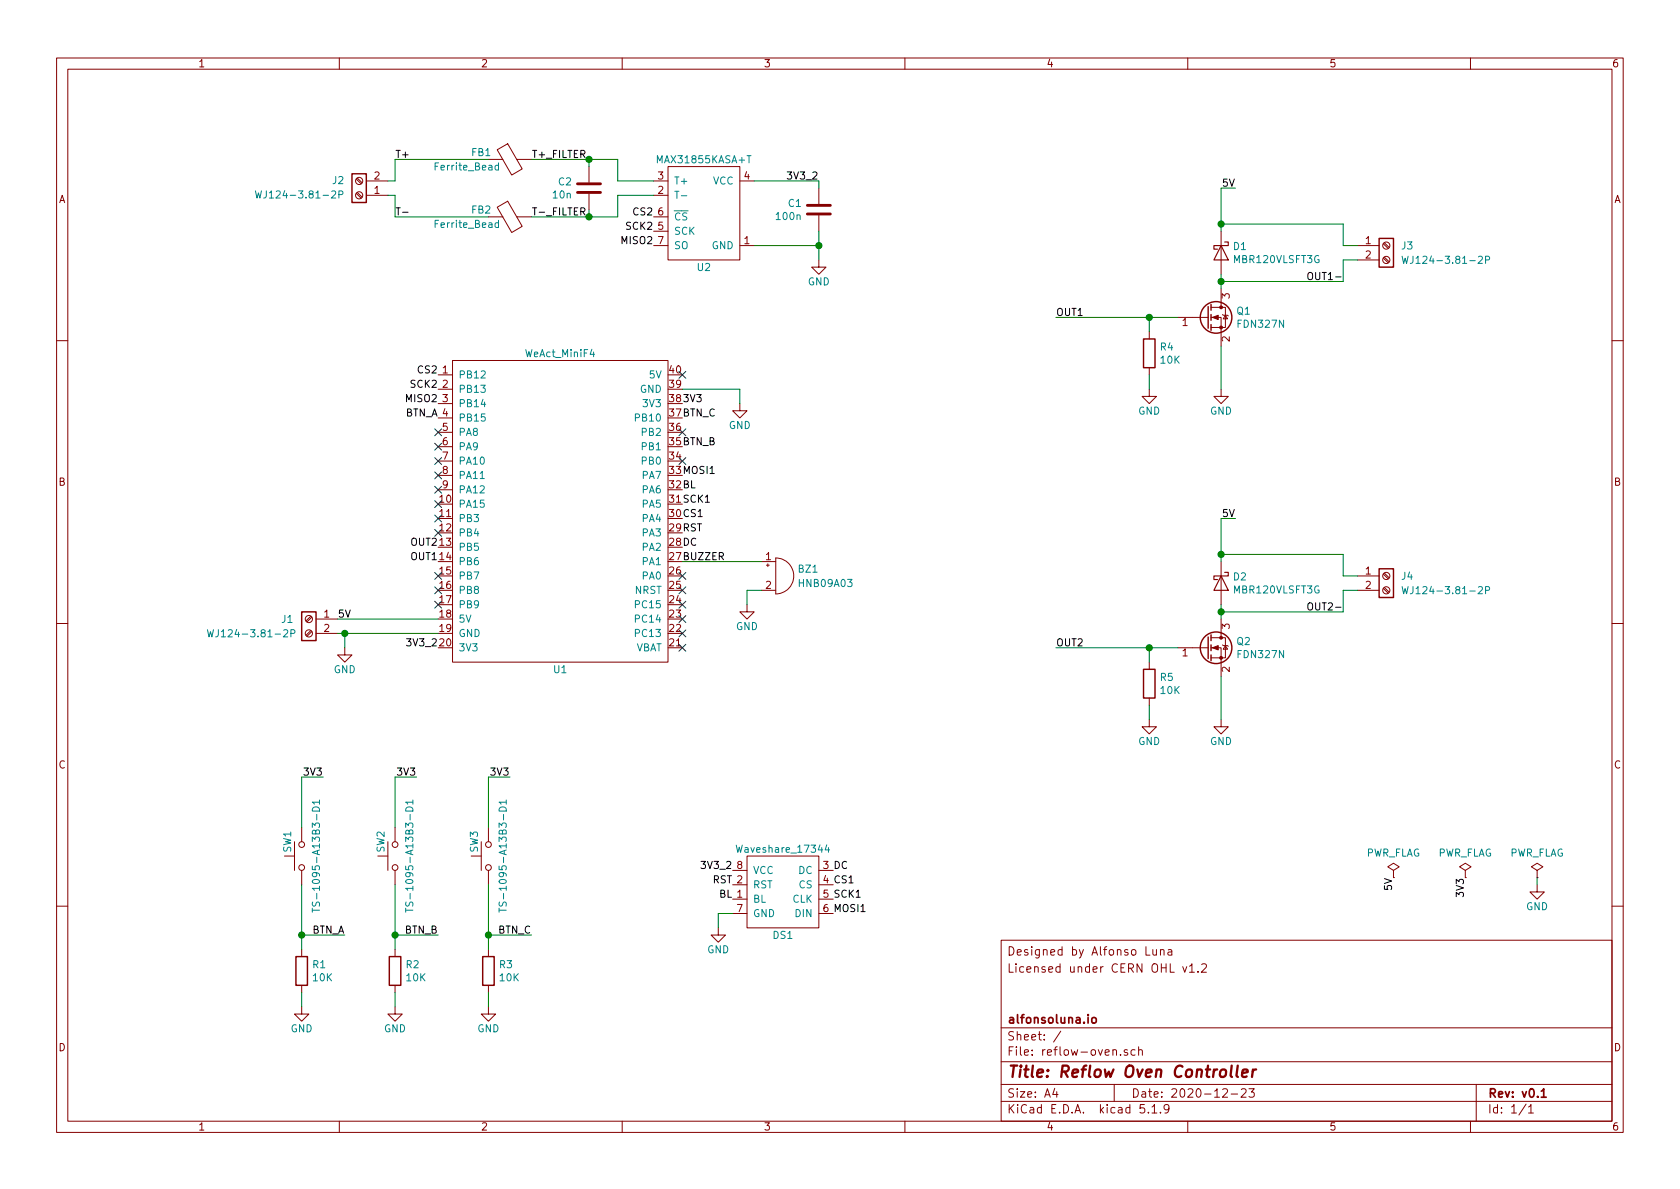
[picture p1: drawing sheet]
EESchema Schematic File Version 4
EELAYER 30 0
EELAYER END
$Descr A4 11693 8268
encoding utf-8
Sheet 1 1
Title "Reflow Oven Controller"
Date "2020-12-23"
Rev "v0.1"
Comp "alfonsoluna.io"
Comment1 ""
Comment2 ""
Comment3 "Licensed under CERN OHL v1.2"
Comment4 "Designed by Alfonso Luna"
$EndDescr
$Comp
L _AKL_Module:Waveshare_17344 DS1
U 1 1
P 5450 6200
F 0 "DS1" H 5450 5900 50  0000 C CNN
F 1 "Waveshare_17344" H 5450 6500 50  0000 C CNN
F 2 "_AKL_Module:Waveshare_17344" H 5450 6600 50  0001 C CNN
F 3 "https://www.waveshare.com/2inch-lcd-module.htm" H 5550 6600 50  0001 C CNN
F 4 "Waveshare_17344" H 5450 6700 50  0001 C CNN "MPN"
	1    5450 6200
	1    0    0    -1  
$EndComp
$Comp
L _AKL_Module:WeAct_MiniF4 U1
U 1 1
P 3900 3550
F 0 "U1" H 3900 2450 50  0000 C CNN
F 1 "WeAct_MiniF4" H 3900 4650 50  0000 C CNN
F 2 "_AKL_Module:WeAct_MiniF4" H 3900 4750 50  0001 C CNN
F 3 "https://github.com/WeActTC/MiniF4-STM32F4x1" H 3800 2250 50  0001 C CNN
F 4 "WeAct_MiniF4_STM32F411CEU6" H 3900 4750 50  0001 C CNN "MPN"
	1    3900 3550
	1    0    0    -1  
$EndComp
$Comp
L _AKL_Switch:TS-1095-A13B3-D1 SW1
U 1 1
P 2100 5950
F 0 "SW1" H 2200 6050 50  0000 C CNN
F 1 "TS-1095-A13B3-D1" H 2100 5850 50  0000 C CNN
F 2 "Button_Switch_THT:SW_PUSH_6mm_H9.5mm" H 2100 6150 50  0001 C CNN
F 3 "https://lcsc.com/product-detail/Tactile-Switches_Yuandi-TS-1095-A13B3-D1_C493018.html" H 2100 6150 50  0001 C CNN
F 4 "TS-1095-A13B3-D1" H 2100 6250 50  0001 C CNN "MPN"
	1    2100 5950
	0    -1   -1   0   
$EndComp
$Comp
L _AKL_Switch:TS-1095-A13B3-D1 SW2
U 1 1
P 2750 5950
F 0 "SW2" H 2850 6050 50  0000 C CNN
F 1 "TS-1095-A13B3-D1" H 2750 5850 50  0000 C CNN
F 2 "Button_Switch_THT:SW_PUSH_6mm_H9.5mm" H 2750 6150 50  0001 C CNN
F 3 "https://lcsc.com/product-detail/Tactile-Switches_Yuandi-TS-1095-A13B3-D1_C493018.html" H 2750 6150 50  0001 C CNN
F 4 "TS-1095-A13B3-D1" H 2750 6250 50  0001 C CNN "MPN"
	1    2750 5950
	0    -1   -1   0   
$EndComp
$Comp
L _AKL_Switch:TS-1095-A13B3-D1 SW3
U 1 1
P 3400 5950
F 0 "SW3" H 3500 6050 50  0000 C CNN
F 1 "TS-1095-A13B3-D1" H 3400 5850 50  0000 C CNN
F 2 "Button_Switch_THT:SW_PUSH_6mm_H9.5mm" H 3400 6150 50  0001 C CNN
F 3 "https://lcsc.com/product-detail/Tactile-Switches_Yuandi-TS-1095-A13B3-D1_C493018.html" H 3400 6150 50  0001 C CNN
F 4 "TS-1095-A13B3-D1" H 3400 6250 50  0001 C CNN "MPN"
	1    3400 5950
	0    -1   -1   0   
$EndComp
$Comp
L _AKL_Speaker:HNB09A03 BZ1
U 1 1
P 5400 4000
F 0 "BZ1" H 5550 4050 50  0000 L CNN
F 1 "HNB09A03" H 5550 3950 50  0000 L CNN
F 2 "_AKL_Speaker:HNB09A03" H 5400 4300 50  0001 C CNN
F 3 "https://lcsc.com/product-detail/Buzzers_Jiangsu-Huaneng-Elec-HNB09A03_C96102.html" V 5375 4100 50  0001 C CNN
F 4 "HNB09A03" H 5400 4200 50  0001 C CNN "MPN"
	1    5400 4000
	1    0    0    -1  
$EndComp
$Comp
L _AKL_IC:MAX31855KASA+T U2
U 1 1
P 4900 1450
F 0 "U2" H 4900 1050 50  0000 C CNN
F 1 "MAX31855KASA+T" H 4900 1800 50  0000 C CNN
F 2 "Package_SO:SOIC-8_3.9x4.9mm_P1.27mm" H 4900 950 50  0001 C CIN
F 3 "https://lcsc.com/product-detail/Interface-ICs_Maxim-Integrated_MAX31855KASA-T_Maxim-Integrated-MAX31855KASA-T_C52028.html" H 5150 1900 50  0001 C CNN
F 4 "MAX31855KASA+T" H 4900 1050 50  0001 C CNN "MPN"
	1    4900 1450
	-1   0    0    -1  
$EndComp
$Comp
L _AKL_Capacitor_603:100n C1
U 1 1
P 5700 1450
F 0 "C1" H 5815 1496 50  0000 L CNN
F 1 "100n" H 5815 1405 50  0000 L CNN
F 2 "Capacitor_SMD:C_0603_1608Metric" H 5738 1300 50  0001 C CNN
F 3 "https://lcsc.com/product-detail/Multilayer-Ceramic-Capacitors-MLCC-SMD-SMT_SAMSUNG_CL10B104KB8NNNC_100nF-104-10-50V_C1591.html" H 5700 1450 50  0001 C CNN
F 4 "CL10B104KB8NNNC" H 5700 1450 50  0001 C CNN "MPN"
	1    5700 1450
	-1   0    0    -1  
$EndComp
$Comp
L _AKL_Capacitor_603:10n C2
U 1 1
P 4100 1300
F 0 "C2" H 4215 1346 50  0000 L CNN
F 1 "10n" H 4215 1255 50  0000 L CNN
F 2 "Capacitor_SMD:C_0603_1608Metric" H 4138 1150 50  0001 C CNN
F 3 "https://lcsc.com/product-detail/Multilayer-Ceramic-Capacitors-MLCC-SMD-SMT_SAMSUNG_CL10B103KB8NNNC_10nF-103-10-50V_C1589.html" H 4100 1300 50  0001 C CNN
F 4 "CL10B103KB8NNNC" H 4100 1300 50  0001 C CNN "MPN"
	1    4100 1300
	-1   0    0    -1  
$EndComp
$Comp
L power:GND #PWR01
U 1 1
P 5700 1800
F 0 "#PWR01" H 5700 1550 50  0001 C CNN
F 1 "GND" H 5700 1650 50  0000 C CNN
F 2 "" H 5700 1800 50  0001 C CNN
F 3 "" H 5700 1800 50  0001 C CNN
	1    5700 1800
	-1   0    0    -1  
$EndComp
Wire Wire Line
	5250 1250 5700 1250
Wire Wire Line
	5700 1250 5700 1300
Wire Wire Line
	5700 1600 5700 1700
Wire Wire Line
	5250 1700 5700 1700
Connection ~ 5700 1700
Wire Wire Line
	5700 1700 5700 1800
Text Label 5700 1250 2    50   ~ 0
3V3_2
Wire Wire Line
	4550 1350 4300 1350
Wire Wire Line
	4300 1350 4300 1500
Wire Wire Line
	4300 1500 4100 1500
Wire Wire Line
	4100 1500 4100 1450
Wire Wire Line
	4300 1250 4300 1100
Wire Wire Line
	4300 1100 4100 1100
Wire Wire Line
	4100 1100 4100 1150
Wire Wire Line
	4550 1250 4300 1250
$Comp
L Device:Ferrite_Bead FB1
U 1 1
P 3550 1100
F 0 "FB1" V 3500 1300 50  0000 C CNN
F 1 "Ferrite_Bead" V 3600 1400 50  0000 C CNN
F 2 "Inductor_SMD:L_0603_1608Metric" V 3480 1100 50  0001 C CNN
F 3 "DNP" H 3550 1100 50  0001 C CNN
F 4 "DNP" V 3550 1100 50  0001 C CNN "MPN"
	1    3550 1100
	0    -1   1    0   
$EndComp
$Comp
L Device:Ferrite_Bead FB2
U 1 1
P 3550 1500
F 0 "FB2" V 3500 1700 50  0000 C CNN
F 1 "Ferrite_Bead" V 3600 1800 50  0000 C CNN
F 2 "Inductor_SMD:L_0603_1608Metric" V 3480 1500 50  0001 C CNN
F 3 "DNP" H 3550 1500 50  0001 C CNN
F 4 "DNP" V 3550 1500 50  0001 C CNN "MPN"
	1    3550 1500
	0    -1   1    0   
$EndComp
Wire Wire Line
	3700 1100 4100 1100
Connection ~ 4100 1100
Wire Wire Line
	4100 1500 3700 1500
Connection ~ 4100 1500
Wire Wire Line
	3400 1100 2750 1100
Wire Wire Line
	3400 1500 2750 1500
Text Label 4550 1500 2    50   ~ 0
CS2
Text Label 4550 1600 2    50   ~ 0
SCK2
Text Label 4550 1700 2    50   ~ 0
MISO2
Text Label 2750 1500 0    50   ~ 0
T-
Text Label 3700 1100 0    50   ~ 0
T+_FILTER
Text Label 3700 1500 0    50   ~ 0
T-_FILTER
$Comp
L _AKL_Connector:WJ124-3.81-2P J1
U 1 1
P 2150 4300
F 0 "J1" H 2300 4300 50  0000 C CNN
F 1 "WJ124-3.81-2P" H 2550 4200 50  0000 C CNN
F 2 "_AKL_Connector:WJ124-3.81-2P" H 2150 4300 50  0001 C CNN
F 3 "https://lcsc.com/product-detail/Pluggable-System-Terminal-Block_Ningbo-Kangnex-Elec-WJ124-3-81-2P_C69811.html" H 2150 4300 50  0001 C CNN
F 4 "WJ124-3.81-2P" H 2150 4300 50  0001 C CNN "MPN"
	1    2150 4300
	-1   0    0    -1  
$EndComp
$Comp
L _AKL_Connector:WJ124-3.81-2P J4
U 1 1
P 9650 4000
F 0 "J4" H 9750 4000 50  0000 L CNN
F 1 "WJ124-3.81-2P" H 9750 3900 50  0000 L CNN
F 2 "_AKL_Connector:WJ124-3.81-2P" H 9650 4000 50  0001 C CNN
F 3 "https://lcsc.com/product-detail/Pluggable-System-Terminal-Block_Ningbo-Kangnex-Elec-WJ124-3-81-2P_C69811.html" H 9650 4000 50  0001 C CNN
F 4 "WJ124-3.81-2P" H 9650 4000 50  0001 C CNN "MPN"
	1    9650 4000
	1    0    0    -1  
$EndComp
Text Label 2350 4300 0    50   ~ 0
5V
$Comp
L _AKL_Transistor:FDN327N Q1
U 1 1
P 8400 2200
F 0 "Q1" H 8604 2246 50  0000 L CNN
F 1 "FDN327N" H 8604 2155 50  0000 L CNN
F 2 "Package_TO_SOT_SMD:SOT-23" H 8600 2300 50  0001 C CNN
F 3 "https://lcsc.com/product-detail/MOSFET_ON-Semiconductor-FDN327N_C154560.html" H 8400 2200 50  0001 C CNN
F 4 "FDN327N" H 8400 2200 50  0001 C CNN "MPN"
	1    8400 2200
	1    0    0    -1  
$EndComp
$Comp
L power:GND #PWR011
U 1 1
P 8500 2700
F 0 "#PWR011" H 8500 2450 50  0001 C CNN
F 1 "GND" H 8500 2550 50  0000 C CNN
F 2 "" H 8500 2700 50  0001 C CNN
F 3 "" H 8500 2700 50  0001 C CNN
	1    8500 2700
	1    0    0    -1  
$EndComp
Wire Wire Line
	8500 2400 8500 2700
Wire Wire Line
	8500 2000 8500 1950
Text Label 8600 1300 2    50   ~ 0
5V
Wire Wire Line
	2700 1250 2750 1250
Wire Wire Line
	2750 1250 2750 1100
Wire Wire Line
	2700 1350 2750 1350
Wire Wire Line
	2750 1350 2750 1500
Text Label 2750 1100 0    50   ~ 0
T+
$Comp
L _AKL_Connector:WJ124-3.81-2P J2
U 1 1
P 2500 1350
F 0 "J2" H 2600 1250 50  0000 L CNN
F 1 "WJ124-3.81-2P" H 2600 1350 50  0000 L CNN
F 2 "_AKL_Connector:WJ124-3.81-2P" H 2500 1350 50  0001 C CNN
F 3 "https://lcsc.com/product-detail/Pluggable-System-Terminal-Block_Ningbo-Kangnex-Elec-WJ124-3-81-2P_C69811.html" H 2500 1350 50  0001 C CNN
F 4 "WJ124-3.81-2P" H 2500 1350 50  0001 C CNN "MPN"
	1    2500 1350
	-1   0    0    1   
$EndComp
$Comp
L power:GND #PWR09
U 1 1
P 8000 2700
F 0 "#PWR09" H 8000 2450 50  0001 C CNN
F 1 "GND" H 8000 2550 50  0000 C CNN
F 2 "" H 8000 2700 50  0001 C CNN
F 3 "" H 8000 2700 50  0001 C CNN
	1    8000 2700
	1    0    0    -1  
$EndComp
Wire Wire Line
	8000 2600 8000 2700
Wire Wire Line
	8200 2200 8000 2200
Wire Wire Line
	8000 2200 8000 2300
Connection ~ 8000 2200
Text Label 7350 2200 0    50   ~ 0
OUT1
NoConn ~ 4750 4500
NoConn ~ 4750 4100
$Comp
L _AKL_Resistor_603:10K R4
U 1 1
P 8000 2450
F 0 "R4" H 8070 2496 50  0000 L CNN
F 1 "10K" H 8070 2405 50  0000 L CNN
F 2 "Resistor_SMD:R_0603_1608Metric" H 8000 2450 50  0001 C CNN
F 3 "https://lcsc.com/product-detail/Chip-Resistor-Surface-Mount_10KR-1002-1_C98220.html" H 8000 2450 50  0001 C CNN
F 4 "RC0603FR-0710KL" H 8000 2450 44  0001 C CNN "MPN"
	1    8000 2450
	1    0    0    -1  
$EndComp
Wire Wire Line
	7350 2200 8000 2200
Text Label 9350 1950 2    50   ~ 0
OUT1-
$Comp
L _AKL_Diode:MBR120VLSFT3G D1
U 1 1
P 8500 1750
F 0 "D1" V 8454 1829 50  0000 L CNN
F 1 "MBR120VLSFT3G" V 8545 1829 50  0000 L CNN
F 2 "_AKL_Diode:SOD-123FL" H 8500 1750 50  0001 C CNN
F 3 "https://lcsc.com/product-detail/_ON-Semiconductor-ON-MBR120VLSFT3G_C295749.html" H 8500 1750 50  0001 C CNN
F 4 "MBR120VLSFT3G" H 8500 1750 50  0001 C CNN "MPN"
	1    8500 1750
	0    1    1    0   
$EndComp
Wire Wire Line
	8500 1600 8500 1550
Wire Wire Line
	9350 1950 8500 1950
Connection ~ 8500 1950
Wire Wire Line
	8500 1950 8500 1900
Wire Wire Line
	9350 1800 9350 1950
Wire Wire Line
	8500 1550 9350 1550
Wire Wire Line
	9450 1800 9350 1800
Wire Wire Line
	9350 1700 9450 1700
Wire Wire Line
	9350 1550 9350 1700
$Comp
L _AKL_Connector:WJ124-3.81-2P J3
U 1 1
P 9650 1700
F 0 "J3" H 9750 1700 50  0000 L CNN
F 1 "WJ124-3.81-2P" H 9750 1600 50  0000 L CNN
F 2 "_AKL_Connector:WJ124-3.81-2P" H 9650 1700 50  0001 C CNN
F 3 "https://lcsc.com/product-detail/Pluggable-System-Terminal-Block_Ningbo-Kangnex-Elec-WJ124-3-81-2P_C69811.html" H 9650 1700 50  0001 C CNN
F 4 "WJ124-3.81-2P" H 9650 1700 50  0001 C CNN "MPN"
	1    9650 1700
	1    0    0    -1  
$EndComp
Wire Wire Line
	8500 1550 8500 1300
Connection ~ 8500 1550
Wire Wire Line
	8500 1300 8600 1300
$Comp
L _AKL_Transistor:FDN327N Q2
U 1 1
P 8400 4500
F 0 "Q2" H 8604 4546 50  0000 L CNN
F 1 "FDN327N" H 8604 4455 50  0000 L CNN
F 2 "Package_TO_SOT_SMD:SOT-23" H 8600 4600 50  0001 C CNN
F 3 "https://lcsc.com/product-detail/MOSFET_ON-Semiconductor-FDN327N_C154560.html" H 8400 4500 50  0001 C CNN
F 4 "FDN327N" H 8400 4500 50  0001 C CNN "MPN"
	1    8400 4500
	1    0    0    -1  
$EndComp
$Comp
L power:GND #PWR012
U 1 1
P 8500 5000
F 0 "#PWR012" H 8500 4750 50  0001 C CNN
F 1 "GND" H 8500 4850 50  0000 C CNN
F 2 "" H 8500 5000 50  0001 C CNN
F 3 "" H 8500 5000 50  0001 C CNN
	1    8500 5000
	1    0    0    -1  
$EndComp
Wire Wire Line
	8500 4700 8500 5000
Wire Wire Line
	8500 4300 8500 4250
Text Label 8600 3600 2    50   ~ 0
5V
$Comp
L power:GND #PWR010
U 1 1
P 8000 5000
F 0 "#PWR010" H 8000 4750 50  0001 C CNN
F 1 "GND" H 8000 4850 50  0000 C CNN
F 2 "" H 8000 5000 50  0001 C CNN
F 3 "" H 8000 5000 50  0001 C CNN
	1    8000 5000
	1    0    0    -1  
$EndComp
Wire Wire Line
	8000 4900 8000 5000
Wire Wire Line
	8200 4500 8000 4500
Wire Wire Line
	8000 4500 8000 4600
Connection ~ 8000 4500
Text Label 7350 4500 0    50   ~ 0
OUT2
$Comp
L _AKL_Resistor_603:10K R5
U 1 1
P 8000 4750
F 0 "R5" H 8070 4796 50  0000 L CNN
F 1 "10K" H 8070 4705 50  0000 L CNN
F 2 "Resistor_SMD:R_0603_1608Metric" H 8000 4750 50  0001 C CNN
F 3 "https://lcsc.com/product-detail/Chip-Resistor-Surface-Mount_10KR-1002-1_C98220.html" H 8000 4750 50  0001 C CNN
F 4 "RC0603FR-0710KL" H 8000 4750 44  0001 C CNN "MPN"
	1    8000 4750
	1    0    0    -1  
$EndComp
Wire Wire Line
	7350 4500 8000 4500
Text Label 9350 4250 2    50   ~ 0
OUT2-
$Comp
L _AKL_Diode:MBR120VLSFT3G D2
U 1 1
P 8500 4050
F 0 "D2" V 8454 4129 50  0000 L CNN
F 1 "MBR120VLSFT3G" V 8545 4129 50  0000 L CNN
F 2 "_AKL_Diode:SOD-123FL" H 8500 4050 50  0001 C CNN
F 3 "https://lcsc.com/product-detail/_ON-Semiconductor-ON-MBR120VLSFT3G_C295749.html" H 8500 4050 50  0001 C CNN
F 4 "MBR120VLSFT3G" H 8500 4050 50  0001 C CNN "MPN"
	1    8500 4050
	0    1    1    0   
$EndComp
Wire Wire Line
	8500 3900 8500 3850
Wire Wire Line
	9350 4250 8500 4250
Connection ~ 8500 4250
Wire Wire Line
	8500 4250 8500 4200
Wire Wire Line
	9350 4100 9350 4250
Wire Wire Line
	8500 3850 9350 3850
Wire Wire Line
	9450 4100 9350 4100
Wire Wire Line
	9350 4000 9450 4000
Wire Wire Line
	9350 3850 9350 4000
Wire Wire Line
	8500 3850 8500 3600
Connection ~ 8500 3850
Wire Wire Line
	8500 3600 8600 3600
Wire Wire Line
	2350 4300 3050 4300
Text Label 4750 2800 0    50   ~ 0
3V3
Wire Wire Line
	2350 4400 2400 4400
$Comp
L power:GND #PWR03
U 1 1
P 2400 4500
F 0 "#PWR03" H 2400 4250 50  0001 C CNN
F 1 "GND" H 2400 4350 50  0000 C CNN
F 2 "" H 2400 4500 50  0001 C CNN
F 3 "" H 2400 4500 50  0001 C CNN
	1    2400 4500
	1    0    0    -1  
$EndComp
Wire Wire Line
	2400 4500 2400 4400
Connection ~ 2400 4400
Wire Wire Line
	2400 4400 3050 4400
$Comp
L _AKL_Resistor_603:10K R1
U 1 1
P 2100 6750
F 0 "R1" H 2170 6796 50  0000 L CNN
F 1 "10K" H 2170 6705 50  0000 L CNN
F 2 "Resistor_SMD:R_0603_1608Metric" H 2100 6750 50  0001 C CNN
F 3 "https://lcsc.com/product-detail/Chip-Resistor-Surface-Mount_10KR-1002-1_C98220.html" H 2100 6750 50  0001 C CNN
F 4 "RC0603FR-0710KL" H 2100 6750 44  0001 C CNN "MPN"
	1    2100 6750
	1    0    0    -1  
$EndComp
$Comp
L _AKL_Resistor_603:10K R2
U 1 1
P 2750 6750
F 0 "R2" H 2820 6796 50  0000 L CNN
F 1 "10K" H 2820 6705 50  0000 L CNN
F 2 "Resistor_SMD:R_0603_1608Metric" H 2750 6750 50  0001 C CNN
F 3 "https://lcsc.com/product-detail/Chip-Resistor-Surface-Mount_10KR-1002-1_C98220.html" H 2750 6750 50  0001 C CNN
F 4 "RC0603FR-0710KL" H 2750 6750 44  0001 C CNN "MPN"
	1    2750 6750
	1    0    0    -1  
$EndComp
$Comp
L _AKL_Resistor_603:10K R3
U 1 1
P 3400 6750
F 0 "R3" H 3470 6796 50  0000 L CNN
F 1 "10K" H 3470 6705 50  0000 L CNN
F 2 "Resistor_SMD:R_0603_1608Metric" H 3400 6750 50  0001 C CNN
F 3 "https://lcsc.com/product-detail/Chip-Resistor-Surface-Mount_10KR-1002-1_C98220.html" H 3400 6750 50  0001 C CNN
F 4 "RC0603FR-0710KL" H 3400 6750 44  0001 C CNN "MPN"
	1    3400 6750
	1    0    0    -1  
$EndComp
$Comp
L power:GND #PWR02
U 1 1
P 2100 7000
F 0 "#PWR02" H 2100 6750 50  0001 C CNN
F 1 "GND" H 2100 6850 50  0000 C CNN
F 2 "" H 2100 7000 50  0001 C CNN
F 3 "" H 2100 7000 50  0001 C CNN
	1    2100 7000
	1    0    0    -1  
$EndComp
$Comp
L power:GND #PWR04
U 1 1
P 2750 7000
F 0 "#PWR04" H 2750 6750 50  0001 C CNN
F 1 "GND" H 2750 6850 50  0000 C CNN
F 2 "" H 2750 7000 50  0001 C CNN
F 3 "" H 2750 7000 50  0001 C CNN
	1    2750 7000
	1    0    0    -1  
$EndComp
$Comp
L power:GND #PWR05
U 1 1
P 3400 7000
F 0 "#PWR05" H 3400 6750 50  0001 C CNN
F 1 "GND" H 3400 6850 50  0000 C CNN
F 2 "" H 3400 7000 50  0001 C CNN
F 3 "" H 3400 7000 50  0001 C CNN
	1    3400 7000
	1    0    0    -1  
$EndComp
Wire Wire Line
	3400 6900 3400 7000
Wire Wire Line
	2750 7000 2750 6900
Wire Wire Line
	2100 6900 2100 7000
Wire Wire Line
	2100 6150 2100 6500
Wire Wire Line
	2750 6150 2750 6500
Wire Wire Line
	3400 6150 3400 6500
Connection ~ 2100 6500
Wire Wire Line
	2100 6500 2100 6600
Connection ~ 2750 6500
Wire Wire Line
	2750 6500 2750 6600
Connection ~ 3400 6500
Wire Wire Line
	3400 6500 3400 6600
Text Label 2400 6500 2    50   ~ 0
BTN_A
Text Label 3050 6500 2    50   ~ 0
BTN_B
Wire Wire Line
	2100 6500 2400 6500
Wire Wire Line
	2750 6500 3050 6500
Text Label 3700 6500 2    50   ~ 0
BTN_C
Wire Wire Line
	3400 6500 3700 6500
Wire Wire Line
	2100 5750 2100 5400
Wire Wire Line
	2100 5400 2250 5400
Text Label 2250 5400 2    50   ~ 0
3V3
Wire Wire Line
	2750 5750 2750 5400
Wire Wire Line
	2750 5400 2900 5400
Text Label 2900 5400 2    50   ~ 0
3V3
Wire Wire Line
	3400 5750 3400 5400
Wire Wire Line
	3400 5400 3550 5400
Text Label 3550 5400 2    50   ~ 0
3V3
Text Label 3050 2900 2    50   ~ 0
BTN_A
Text Label 4750 3100 0    50   ~ 0
BTN_B
Text Label 4750 2900 0    50   ~ 0
BTN_C
$Comp
L power:GND #PWR08
U 1 1
P 5200 4200
F 0 "#PWR08" H 5200 3950 50  0001 C CNN
F 1 "GND" H 5200 4050 50  0000 C CNN
F 2 "" H 5200 4200 50  0001 C CNN
F 3 "" H 5200 4200 50  0001 C CNN
	1    5200 4200
	1    0    0    -1  
$EndComp
Wire Wire Line
	5200 4200 5200 4100
Wire Wire Line
	5200 4100 5300 4100
Text Label 3050 3900 2    50   ~ 0
OUT1
Text Label 3050 3800 2    50   ~ 0
OUT2
Text Label 3050 2600 2    50   ~ 0
CS2
Text Label 3050 2700 2    50   ~ 0
SCK2
Text Label 3050 2800 2    50   ~ 0
MISO2
$Comp
L power:GND #PWR06
U 1 1
P 5000 6450
F 0 "#PWR06" H 5000 6200 50  0001 C CNN
F 1 "GND" H 5000 6300 50  0000 C CNN
F 2 "" H 5000 6450 50  0001 C CNN
F 3 "" H 5000 6450 50  0001 C CNN
	1    5000 6450
	1    0    0    -1  
$EndComp
Wire Wire Line
	5100 6350 5000 6350
Wire Wire Line
	5000 6350 5000 6450
Text Label 5100 6050 2    50   ~ 0
3V3_2
Text Label 5800 6050 0    50   ~ 0
DC
Text Label 5800 6150 0    50   ~ 0
CS1
Text Label 5800 6250 0    50   ~ 0
SCK1
Text Label 5800 6350 0    50   ~ 0
MOSI1
Text Label 5100 6150 2    50   ~ 0
RST
Text Label 5100 6250 2    50   ~ 0
BL
Text Label 4750 3800 0    50   ~ 0
DC
Text Label 4750 3600 0    50   ~ 0
CS1
Text Label 4750 3500 0    50   ~ 0
SCK1
Text Label 4750 3300 0    50   ~ 0
MOSI1
Text Label 4750 3700 0    50   ~ 0
RST
Text Label 4750 3400 0    50   ~ 0
BL
$Comp
L power:GND #PWR07
U 1 1
P 5150 2800
F 0 "#PWR07" H 5150 2550 50  0001 C CNN
F 1 "GND" H 5150 2650 50  0000 C CNN
F 2 "" H 5150 2800 50  0001 C CNN
F 3 "" H 5150 2800 50  0001 C CNN
	1    5150 2800
	1    0    0    -1  
$EndComp
Wire Wire Line
	4750 2700 5150 2700
Wire Wire Line
	5150 2700 5150 2800
NoConn ~ 4750 4400
NoConn ~ 4750 4300
NoConn ~ 4750 4200
NoConn ~ 4750 3000
NoConn ~ 3050 3100
NoConn ~ 3050 3000
NoConn ~ 3050 3200
NoConn ~ 3050 3300
NoConn ~ 3050 3400
NoConn ~ 3050 3500
NoConn ~ 3050 3600
NoConn ~ 3050 3700
Wire Wire Line
	4750 3900 5300 3900
Text Label 4750 3900 0    50   ~ 0
BUZZER
NoConn ~ 4750 4000
NoConn ~ 3050 4000
NoConn ~ 3050 4100
NoConn ~ 3050 4200
$Comp
L power:PWR_FLAG #FLG0101
U 1 1
P 9700 6100
F 0 "#FLG0101" H 9700 6175 50  0001 C CNN
F 1 "PWR_FLAG" H 9700 6273 50  0000 C CNN
F 2 "" H 9700 6100 50  0001 C CNN
F 3 "~" H 9700 6100 50  0001 C CNN
	1    9700 6100
	1    0    0    -1  
$EndComp
$Comp
L power:PWR_FLAG #FLG0102
U 1 1
P 10200 6100
F 0 "#FLG0102" H 10200 6175 50  0001 C CNN
F 1 "PWR_FLAG" H 10200 6273 50  0000 C CNN
F 2 "" H 10200 6100 50  0001 C CNN
F 3 "~" H 10200 6100 50  0001 C CNN
	1    10200 6100
	1    0    0    -1  
$EndComp
$Comp
L power:PWR_FLAG #FLG0103
U 1 1
P 10700 6100
F 0 "#FLG0103" H 10700 6175 50  0001 C CNN
F 1 "PWR_FLAG" H 10700 6273 50  0000 C CNN
F 2 "" H 10700 6100 50  0001 C CNN
F 3 "~" H 10700 6100 50  0001 C CNN
	1    10700 6100
	1    0    0    -1  
$EndComp
Text Label 10200 6100 3    50   ~ 0
3V3
Text Label 9700 6100 3    50   ~ 0
5V
$Comp
L power:GND #PWR0101
U 1 1
P 10700 6150
F 0 "#PWR0101" H 10700 5900 50  0001 C CNN
F 1 "GND" H 10700 6000 50  0000 C CNN
F 2 "" H 10700 6150 50  0001 C CNN
F 3 "" H 10700 6150 50  0001 C CNN
	1    10700 6150
	-1   0    0    -1  
$EndComp
Wire Wire Line
	10700 6100 10700 6150
NoConn ~ 4750 2600
NoConn ~ 4750 3200
Text Label 3050 4500 2    50   ~ 0
3V3_2
$EndSCHEMATC
